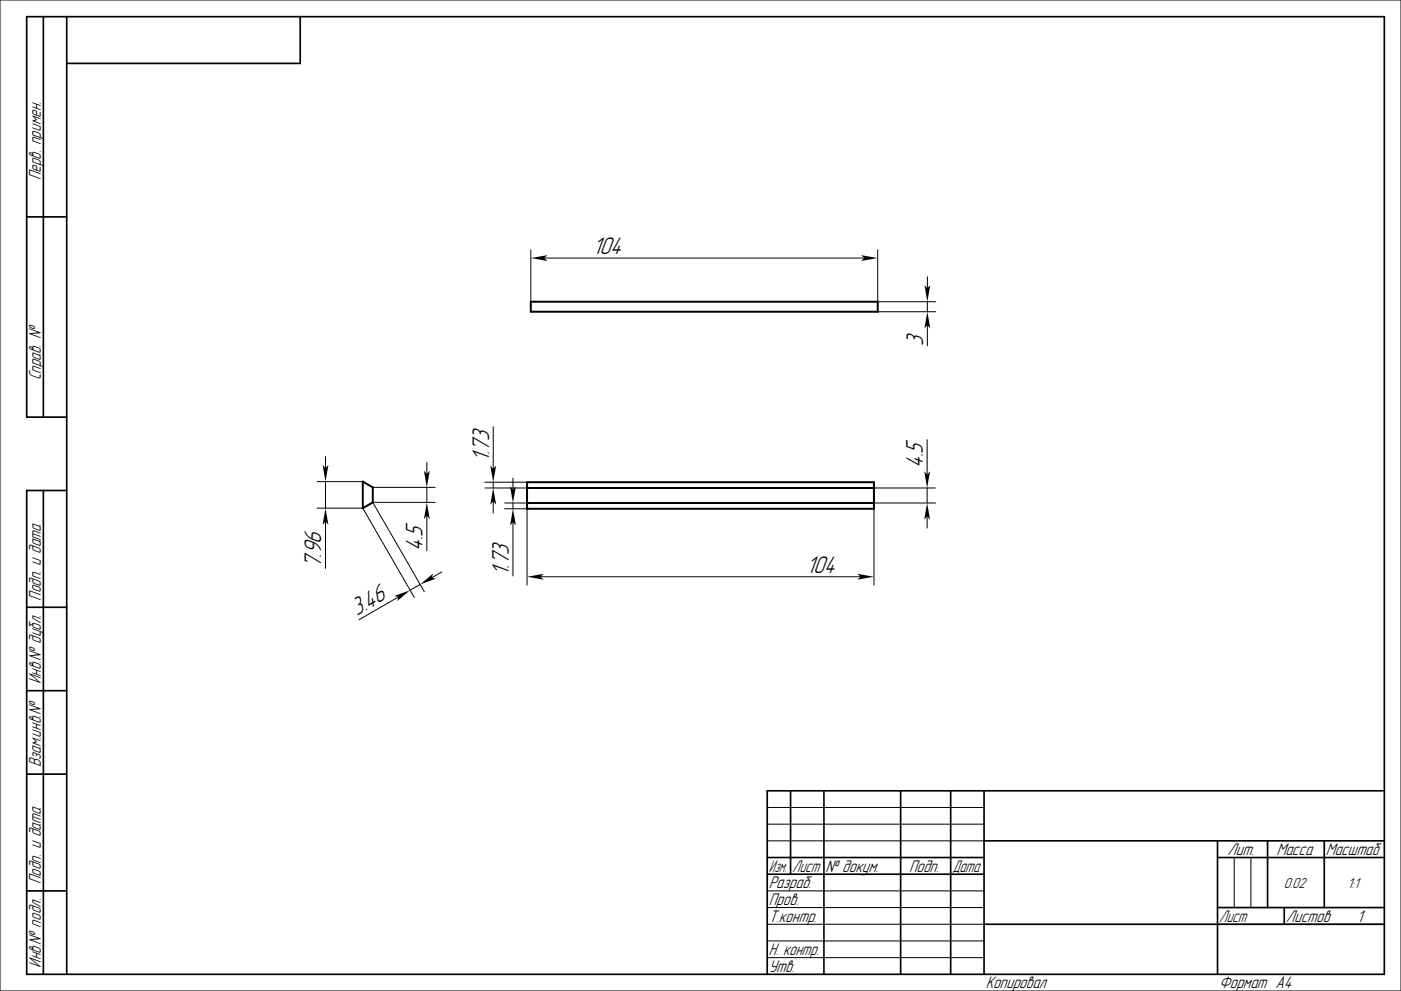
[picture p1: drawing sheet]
<svg xmlns="http://www.w3.org/2000/svg" width="420mm" height="297mm" viewBox="0 0 420 297" stroke-linecap="round" stroke-linejoin="round" font-family="sans-serif">
<g fill="none" stroke="#000" stroke-width=".3">
<path d="M0 0h420v297h-420zM159.1 74.8v15.6M163.1 77.3h96M263.1 74.8v15.6h17.4M263.1 93.4h17.4M278 82.9v3.5M278 90.4v3M278 97.4v6.2M97.6 136.8v3.5M128 138.6v3.5M147.9 127.9v12.6M277.9 131.8v10.5"/>
<path d="M95.1 144.3h13.7M95.1 152.3h13.7l15.4 26.8M97.6 144.3v8M97.6 156.3v14.1M111.8 146.1h18.7M128 146.1v4.5M128 154.6v10.5M130.5 150.6h-18.7l15.4 26.7M145.4 146.2h12.6M145.4 144.5h12.6M147.9 144.5v1.7M147.9 150.3v3.5"/>
<path d="M151.3 150.8h6.7M151.3 152.5h6.7v22.8M153.8 143.2v3.6M153.8 150.8v1.7M153.8 156.5v16.1M262 146.2h18.4M262 150.8h18.4M262 152.5v22.8M277.9 146.2v4.6M277.9 154.8v3.4M119.5 178.9l-11.9 6.8M126 175.2l-3 1.7"/>
<path d="M132.4 171.4l-3 1.8M162 172.9h96M230 252h65M230 242h65M230 247h65M370 257v15M375 257v15M230 277h65M230 267h65M230 272h65M365 277h50M230 282h65"/>
<path d="M230 287h65"/>
</g>
<g fill="none" stroke="#000" stroke-width=".5">
<path d="M13 5v120M20 5v287M90 5v14h-70M8 65h12M20 125h-12v-120h407v287h-407v-145h12M13 147v145M8 182h12M8 207h12M8 232h12M237 237v25M247 237v55M270 237v55"/>
<path d="M285 237v55M295 237v55M415 237h-185v55M230 257h65M295 252h120M365 257h50M365 252v40M380 252v20M397 252v20M8 267h12M230 262h65M295 277h120"/>
<path d="M365 272h50M385 272v5"/>
</g>
<path d="M159.1 90.4h104v3h-104zM108.8 144.3l3 1.8v4.5l-3 1.7zM158 144.5h104v8h-104zM158 150.8h104M158 146.2h104" fill="none" stroke="#000" stroke-width=".6"/>
<g fill="#000">
<path d="M159.1 77.3l5-.8-1 .8 1 .9z" fill-rule="evenodd"/>
<path d="M258.1 76.5l5 .8-5 .9 1-.9z" fill-rule="evenodd"/>
<path d="M277.1 85.4l.9 1 .9-1-.9 5z" fill-rule="evenodd"/>
<path d="M278 93.4l.9 5-.9-1-.9 1z" fill-rule="evenodd"/>
<path d="M96.7 139.3l.9 1 .9-1-.9 5z" fill-rule="evenodd"/>
<path d="M147 139.5l.9 1 .8-1-.8 5z" fill-rule="evenodd"/>
<path d="M97.6 152.3l.9 5-.9-1-.9 1z" fill-rule="evenodd"/>
<path d="M127.1 141.1l.9 1 .8-1-.8 5z" fill-rule="evenodd"/>
<path d="M128 150.6l.8 5-.8-1-.9 1z" fill-rule="evenodd"/>
<path d="M147.9 146.2l.8 5.1-.8-1-.9 1z" fill-rule="evenodd"/>
<path d="M152.9 145.8l.9 1 .9-1-.9 5z" fill-rule="evenodd"/>
<path d="M153.8 152.5l.9 5-.9-1-.9 1z" fill-rule="evenodd"/>
<path d="M277.1 141.3l.8 1 .9-1-.9 4.9z" fill-rule="evenodd"/>
<path d="M277.9 150.8l.9 5-.9-1-.8 1z" fill-rule="evenodd"/>
<path d="M126 175.2l3.8-3.3-.4 1.3 1.3 .2z" fill-rule="evenodd"/>
<path d="M158 172.9l5-.9-1 .9 1 .8z" fill-rule="evenodd"/>
<path d="M257 172l5 .9-5 .8 1-.8z" fill-rule="evenodd"/>
<path d="M118.2 178.6l4.8-1.7-3.9 3.2 .4-1.2z" fill-rule="evenodd"/>
</g>
<g font-size="6.7">
<text x="177.6" y="76.1">104</text>
<text x="276.8" y="103.6" transform="rotate(-90 276.8 103.6)">3</text>
<text x="146.6" y="138.5" transform="rotate(-90 146.6 138.5)">1.73</text>
<text x="276.7" y="140.2" transform="rotate(-90 276.7 140.2)">4.5</text>
<text x="126.7" y="165.1" transform="rotate(-90 126.7 165.1)">4.5</text>
<text x="96.3" y="170.4" transform="rotate(-90 96.3 170.4)">7.96</text>
<text x="152.5" y="172.6" transform="rotate(-90 152.5 172.6)">1.73</text>
<text x="241.7" y="171.6">104</text>
<text x="107" y="184.7" transform="rotate(-30 107 184.7)">3.46</text>
</g>
<g font-size="4.7">
<text x="12.2" y="54" transform="rotate(-90 12.2 54)">Перв. примен.</text>
<text x="12.2" y="114" transform="rotate(-90 12.2 114)">Справ. №</text>
<text x="12.2" y="180" transform="rotate(-90 12.2 180)">Подп. и дата</text>
<text x="12.2" y="205" transform="rotate(-90 12.2 205)">Инв.№ дубл.</text>
<text x="12.2" y="230" transform="rotate(-90 12.2 230)">Взам.инв.№</text>
<text x="368" y="256.2">Лит.</text>
<text x="382.7" y="256.2">Масса</text>
<text x="397.5" y="256.2">Масштаб</text>
<text x="230.5" y="261.3">Изм.</text>
<text x="237.5" y="261.3">Лист</text>
<text x="247.5" y="261.3">№ докум.</text>
<text x="272.5" y="261.3">Подп.</text>
<text x="285.5" y="261.3">Дата</text>
<text x="12.2" y="265" transform="rotate(-90 12.2 265)">Подп. и дата</text>
<text x="230.5" y="266.3">Разраб.</text>
<text x="230.5" y="271.3">Пров.</text>
<text x="230.5" y="276.3">Т.контр.</text>
<text x="365.5" y="276.2">Лист</text>
<text x="385.5" y="276.2">Листов</text>
<text x="406.8" y="276.3">1</text>
<text x="230.5" y="286.3">Н. контр.</text>
<text x="12.2" y="290" transform="rotate(-90 12.2 290)">Инв.№ подл.</text>
<text x="230.5" y="291.3">Утв.</text>
<text x="295.5" y="296.3">Копировал</text>
<text x="365.5" y="296.3">Формат A4</text>
</g>
<g font-size="4">
<text x="384.9" y="266">0.02</text>
<text x="404" y="266">1:1</text>
</g>
</svg>
